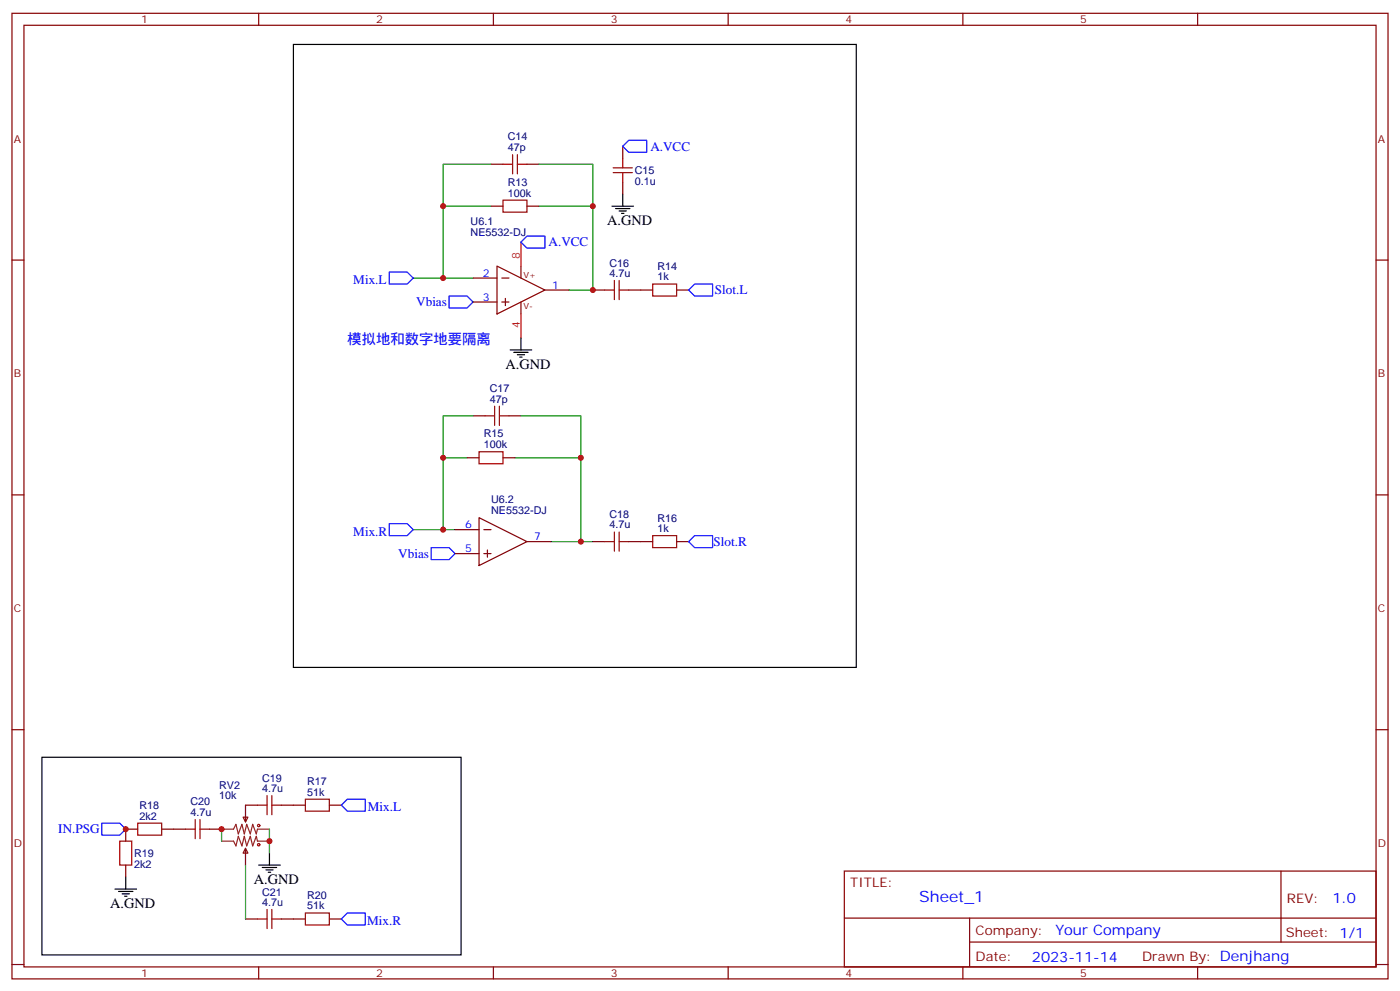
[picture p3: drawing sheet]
<svg xmlns="http://www.w3.org/2000/svg" width="412mm" height="292mm" viewBox="0 0 412 292" stroke-linecap="round" stroke-linejoin="round" font-family="sans-serif">
<g fill="none" stroke="#870000" stroke-width=".35">
<path d="M3.5 3.9h405.4v284.4h-405.4zM7.1 7.4h398.2v277.3h-398.2zM76.2 3.9v3.5M145.3 3.9v3.5M214.5 3.9v3.5M283.6 3.9v3.5M352.8 3.9v3.5M144.6 48.4h3.6M155.2 48.4h3.5M183.4 43.1v3.5M183.4 53.7v3.5M3.5 76.6h3.6"/>
<path d="M144.6 60.7h3.6M146.4 78.4l14.1 7-14.1 7.1zM153.5 78.4v3.5M155.2 60.7h3.5M405.3 76.6h3.6M139.3 81.9h7.1M139.3 88.9h7.1M147.8 81.9h2.1M147.8 88.9h2.1M148.9 87.9v2.1M153.5 88.9v3.6M160.5 85.4h7.1"/>
<path d="M174.6 85.4h3.6M185.2 85.4h7.1M199.3 85.4h3.5M137.6 134.8h3.5M139.3 122.4h3.6M148.2 134.8h3.5M149.9 122.4h3.6M3.5 145.7h3.6M134.1 156h7M141.1 152.4l14.1 7.1-14.1 7zM142.5 156h2.1M155.2 159.5h7.1"/>
<path d="M174.6 159.5h3.6M185.2 159.5h7.1M199.3 159.5h3.5M405.3 145.7h3.6M134.1 163h7M142.5 163h2.1M143.6 162v2.1M3.5 214.9h3.6M405.3 214.9h3.6M75.8 237.1h-3.5v4.9M82.9 237.1h7.1M97 237.1h3.5"/>
<path d="M37 254.7v3.6M40.6 244.2h-3.6v3.5M47.6 244.2h7.1M61.7 244.2h3.6M71.6 240.6h1.4l-.7 1.4zM72.3 249.8l.7 1.4h-1.4zM72.3 249.8v4.9M248.7 256.5h156.6v28.2h-156.6zM377.3 256.5v20.9M72.3 270.6h3.5M82.9 270.6h7.1M97 270.6h3.5"/>
<path d="M248.7 270.4h156.5M285.6 277.4h119.6M285.6 270.4v14.1M3.5 284h3.6M76.2 284.7v3.6M145.3 284.7v3.6M214.5 284.7v3.6M283.6 284.7v3.6M352.8 284.7v3.6M405.3 284h3.6"/>
</g>
<g fill="none" stroke="#008700" stroke-width=".35">
<path d="M144.6 48.4h-14.1v12.3M158.7 48.4h15.9v12.3M144.6 60.7h-14.1v21.2M158.7 60.7h15.9v24.7h-7M121.7 81.9h17.6M137.6 134.8h-7.1v21.2M139.3 122.4h-8.8v12.4M151.7 134.8h19.4v24.7h-8.8M153.5 122.4h17.6v12.4M121.7 156h12.4M171.1 159.5h3.5M65.3 244.2v3.5"/>
<path d="M72.3 254.7v15.9M79.4 244.2v7"/>
</g>
<g fill="none" stroke="#a10000" stroke-width=".35">
<path d="M148.2 58.9h7v3.6h-7zM148.2 48.4h2.8M151 45.5v5.7M152.4 48.4h2.8M152.4 45.5v5.7M180.6 50.8h5.7M180.6 49.4h5.7M183.4 46.6v2.8M183.4 50.8v2.9M178.2 85.4h2.8M181 82.6v5.6M182.4 82.6v5.6"/>
<path d="M182.4 85.4h2.8M192.3 83.6h7v3.6h-7zM145.7 119.6v5.7M147.1 119.6v5.7M141.1 133h7.1v3.6h-7.1zM142.9 122.4h2.8M147.1 122.4h2.8M178.2 159.5h2.8M181 156.7v5.6M182.4 159.5h2.8M182.4 156.7v5.6M192.3 157.7h7v3.6h-7z"/>
<path d="M75.8 237.1h2.9M78.7 234.3v5.6M80.1 237.1h2.8M80.1 234.3v5.6M90 235.3h7v3.6h-7zM35.3 247.7h3.5v7h-3.5zM40.6 242.4h7v3.5h-7zM54.7 244.2h2.8M57.5 241.3v5.7M58.9 244.2h2.8M58.9 241.3v5.7M75.8 270.6h2.9"/>
<path d="M78.7 267.8v5.6M80.1 267.8v5.6M80.1 270.6h2.8M90 268.9h7v3.5h-7z"/>
<circle cx="76.2" cy="248.7" r=".35"/>
<circle cx="76.2" cy="243.1" r=".35"/>
</g>
<path d="M185.2 41.3h5.3v3.5h-5.3l-1.8-1.7zM155.2 69.5h5.3v3.6h-5.3l-1.7-1.8zM114.7 80.1h5.2l1.8 1.8-1.8 1.7h-5.2zM132.3 87.2h5.3l1.7 1.7-1.7 1.8h-5.3zM202.8 85.4l1.8-1.8h5.3v3.6h-5.3zM114.7 154.2h5.2l1.8 1.8-1.8 1.7h-5.2zM202.8 159.5l1.8-1.8h5.3v3.6h-5.3zM127 161.3h5.3l1.8 1.7-1.8 1.8h-5.3zM102.3 235.3h5.3v3.6h-5.3l-1.8-1.8zM30 242.4h5.3l1.7 1.8-1.7 1.7h-5.3zM102.3 268.9h5.3v3.5h-5.3l-1.8-1.8z" fill="none" stroke="#00f" stroke-width=".35"/>
<path d="M153.5 71.3v7.1M153.5 92.5v7" fill="none" stroke="#f00" stroke-width=".35"/>
<g fill="none" stroke="#000" stroke-width=".35">
<path d="M86.4 13.1h165.8v183.4h-165.8zM183.4 57.2v3.5M180.3 60.7h6.3M181.3 61.4h4.3M182.4 62.1h2.1M183.1 62.8h.7M153.5 99.5v3.5M150.3 103h6.3M151.3 103.8h4.3M152.4 104.5h2.1M153.1 105.2h.7M12.3 223h123.5v58.2h-123.5z"/>
<path d="M37 258.3v3.5M76.2 254.7h6.3M77.3 255.4h4.2M78.3 256.2h2.1M79 256.9h.7M79.4 251.2v3.5M33.9 261.8h6.3M34.9 262.5h4.3M36 263.2h2.1M36.7 263.9h.7"/>
</g>
<path d="M65.3 244.2h3.5l.7-1.5 .7 2.9 1.1-2.9 .7 2.9 .7-2.9 1 2.9 .7-2.9 1.1 2.9 .3-1.4h3.6M65.3 247.7h3.5l.7 1.4 .7-2.8 1.1 2.8 .7-2.8 .7 2.8 1-2.8 .7 2.8 1.1-2.8 .3 1.4h3.6" fill="none" stroke="#8c2424" stroke-width=".35"/>
<g fill="#c00">
<circle cx="171.1" cy="159.5" r=".88"/>
<circle cx="174.6" cy="85.4" r=".88"/>
<circle cx="130.5" cy="81.9" r=".88"/>
<circle cx="130.5" cy="60.7" r=".88"/>
<circle cx="174.6" cy="60.7" r=".88"/>
<circle cx="130.5" cy="156" r=".88"/>
<circle cx="130.5" cy="134.8" r=".88"/>
<circle cx="171.1" cy="134.8" r=".88"/>
<circle cx="79.4" cy="247.7" r=".88"/>
<circle cx="37" cy="244.2" r=".88"/>
<circle cx="65.3" cy="244.2" r=".88"/>
</g>
<text font-size="4.6" fill="#00f" x="270.8" y="265.5">Sheet_1</text>
<g font-size="4.2">
<text x="178.9" y="66.4">A.GND</text>
<text x="148.9" y="108.7">A.GND</text>
<text x="74.8" y="260.4">A.GND</text>
<text x="32.5" y="267.4">A.GND</text>
</g>
<g font-size="4.2" fill="#00f">
<text x="102.3" y="101.3">模拟地和数字地要隔离</text>
<text x="392.5" y="265.8">1.0</text>
<text x="310.9" y="275.3">Your Company</text>
<text x="304" y="283.1">2023-11-14</text>
</g>
<g font-size="3.9" fill="#00f">
<text x="191.6" y="44.3">A.VCC</text>
<text x="161.6" y="72.6">A.VCC</text>
<text x="104.1" y="83.6">Mix.L</text>
<text x="210.6" y="86.7">Slot.L</text>
<text x="122.6" y="90.2">Vbias</text>
<text x="104.1" y="157.7">Mix.R</text>
<text x="210.2" y="160.7">Slot.R</text>
<text x="117.3" y="164.3">Vbias</text>
<text x="108.4" y="238.9">Mix.L</text>
<text x="17.2" y="245.4">IN.PSG</text>
<text x="108.2" y="272.4">Mix.R</text>
</g>
<g font-size="3.9" fill="#800">
<text x="250.5" y="261.1">TITLE:</text>
<text x="379.1" y="265.8">REV:</text>
<text x="287.4" y="275.3">Company:</text>
<text x="378.7" y="275.9">Sheet: 1/1</text>
<text x="287.4" y="283">Date:</text>
<text x="336.4" y="283.1">Drawn By: Denjhang</text>
</g>
<g font-size="3.2" fill="#800">
<text x="41.6" y="6.9">1</text>
<text x="110.8" y="6.9">2</text>
<text x="179.9" y="6.9">3</text>
<text x="249.1" y="6.9">4</text>
<text x="318.2" y="6.9">5</text>
<text x="4.1" y="42">A</text>
<text x="405.9" y="42">A</text>
<text x="4.1" y="111.2">B</text>
<text x="405.9" y="111.2">B</text>
<text x="4.1" y="180.3">C</text>
<text x="405.9" y="180.3">C</text>
<text x="4.1" y="249.4">D</text>
<text x="405.9" y="249.4">D</text>
<text x="41.6" y="287.7">1</text>
<text x="110.8" y="287.7">2</text>
<text x="179.9" y="287.7">3</text>
<text x="249.1" y="287.7">4</text>
<text x="318.2" y="287.7">5</text>
</g>
<g font-size="3.2" fill="#000080">
<text x="149.6" y="41.3">C14</text>
<text x="149.6" y="44.5">47p</text>
<text x="187" y="51.3">C15</text>
<text x="149.6" y="57.9">100k</text>
<text x="149.6" y="54.7">R13</text>
<text x="187" y="54.4">0.1u</text>
<text x="138.6" y="69.5">NE5532-DJ</text>
<text x="138.6" y="66.3">U6.1</text>
<text x="179.5" y="81.5">4.7u</text>
<text x="179.5" y="78.5">C16</text>
<text x="193.7" y="82.6">1k</text>
<text x="193.7" y="79.5">R14</text>
<text x="144.3" y="118.6">47p</text>
<text x="144.3" y="115.4">C17</text>
<text x="142.5" y="132">100k</text>
<text x="142.5" y="128.7">R15</text>
<text x="144.7" y="148.1">U6.2</text>
<text x="144.7" y="151.3">NE5532-DJ</text>
<text x="179.5" y="155.6">4.7u</text>
<text x="179.5" y="152.6">C18</text>
<text x="193.7" y="153.6">R16</text>
<text x="193.7" y="156.7">1k</text>
<text x="64.6" y="232.2">RV2</text>
<text x="77.2" y="233.2">4.7u</text>
<text x="77.2" y="230.2">C19</text>
<text x="90.5" y="231.1">R17</text>
<text x="41.1" y="238.2">R18</text>
<text x="56.1" y="237.1">C20</text>
<text x="64.6" y="235.3">10k</text>
<text x="90.5" y="234.3">51k</text>
<text x="41.1" y="241.3">2k2</text>
<text x="56.1" y="240.3">4.7u</text>
<text x="39.5" y="255.5">2k2</text>
<text x="39.5" y="252.3">R19</text>
<text x="77.2" y="263.7">C21</text>
<text x="77.2" y="266.7">4.7u</text>
<text x="90.5" y="267.8">51k</text>
<text x="90.5" y="264.6">R20</text>
</g>
<g font-size="3.2" fill="#f00">
<text x="153.1" y="76.2" transform="rotate(-90 153.1 76.2)">8</text>
<text x="153.1" y="96.6" transform="rotate(-90 153.1 96.6)">4</text>
</g>
<g font-size="3.2" fill="#00f">
<text x="142.3" y="81.5">2</text>
<text x="142.3" y="88.6">3</text>
<text x="162.6" y="85.1">1</text>
<text x="137" y="155.6">6</text>
<text x="157.3" y="159.1">7</text>
<text x="137" y="162.7">5</text>
</g>
<g font-size="2.5" fill="#800">
<text x="154.2" y="81.9">V+</text>
<text x="154.2" y="91.1">V-</text>
</g>
</svg>
